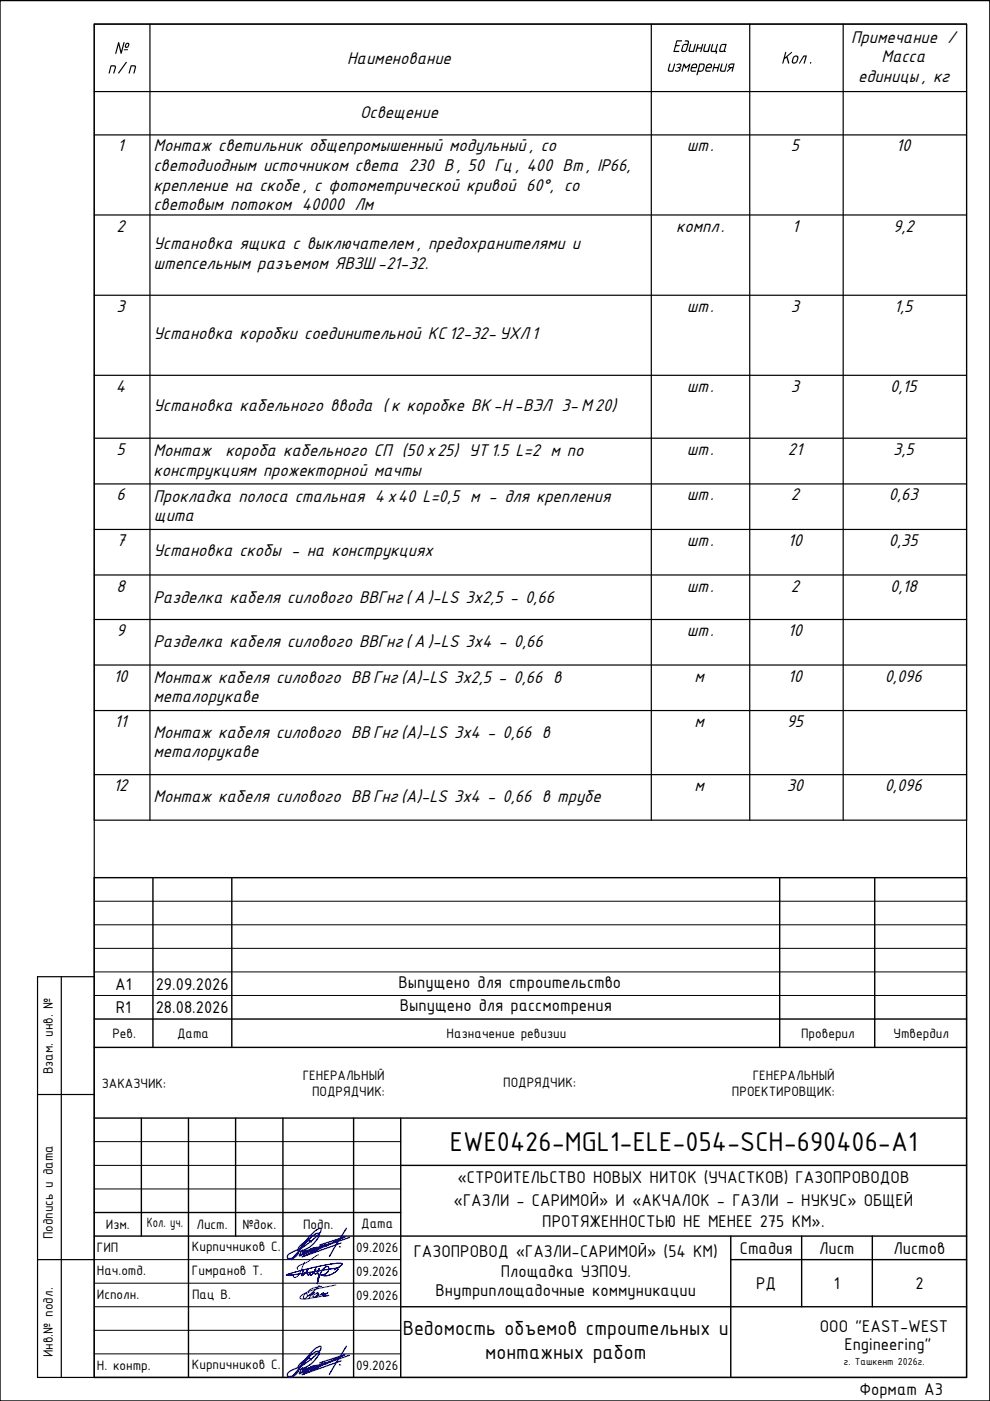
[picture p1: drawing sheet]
<svg xmlns="http://www.w3.org/2000/svg" width="210mm" height="297mm" viewBox="0 0 210 297" stroke-linecap="round" stroke-linejoin="round" font-family="sans-serif">
<!-- layer: 0 -->
<g fill="#000">
<path d="M149.4 9.3h.3l-.3 1.3v.2h.6l.4-1.4 .3-.1-.5 1.7h-.7a.34 .34 0 0 1-.4-.4zM151.4 13.5h.2l-.1 .7h.7l.2-.7h.3l-.6 1.7-.1-.1 .1-.6h-.7l-.1 .6-.2 .1-.1-.1zM151 9.3h.2l-.3 1.3 .1 .2h.6l.4-1.4 .2-.1-.4 1.5h.3l-.2 .6h-.2l.1-.4h-.9l-.2-.2zM153 13.5h.2l-.3 1.2 .1 .3h.6l.4-1.5h.2l-.5 1.7h-.7l-.4-.3z"/>
<path d="M150.2 13.8l-.3 .4h.8v-.1a.33 .33 0 0 0-.2-.4 .33 .33 0 0 0-.3 .1zM149.9 13.7l.8-.2 .3 .2v.4l-.2 .4h-.9v.5h.8l-.2 .2h-.6a.38 .38 0 0 1-.4-.5z"/>
<path d="M153.1 9.6l-.4 1 .1 .2 .6-.1 .4-1.1zM152.9 9.5l.3-.2h.9l-.4 1.4a.2 .2 0 0 1 .1 .3 .2 .2 0 0 1-.3-.1l-.8 .1-.2-.1z"/>
<path d="M154.5 13.8l.5-.4 .7 .1-.3 1.6-.3 .1 .2-.7h-.3l-.7 .7h-.2l.6-.7a.4 .4 0 0 1-.3-.3 .4 .4 0 0 1 .1-.4zM154.8 13.8l-.2 .3 .7 .1 .2-.5z"/>
</g>
<g fill="none" stroke="#000" stroke-width=".25">
<path d="M20 19.4h184.9M20 5.1h184.9v168.8h-184.9zM20 5.1h184.9v286.9h-184.9zM31.8 5.1v168.8M138.1 5.1v168.8M159 5.1v168.8M178.8 5.1v168.8M20 28.6h184.9M20 45.6h184.9M20 62.6h184.9M20 79.6h184.9M20 92.9h184.9"/>
<path d="M20 102.6h184.9M20 112.3h184.9M20 121.9h184.9M20 131.3h184.9M20 141h184.9M20 150.7h184.9M20 164.2h184.9M13 207.1v84.9M20 207.1h-12v84.9h12M8 232.1h12M8 267.1h12"/>
</g>
<g fill="none" stroke="#000" stroke-width=".3">
<path d="M0 .1h209.9v296.9h-209.9zM209.9 .1v296.9M32.4 186.1v36M49.1 186.1v36M165.3 186.1v36M185.5 186.1v36M20 216.1h184.9M20 237.1h184.9v54.9h-184.9zM20 222.1v15M30 237.1v25M40 237.1v54.9M50 237.1v25"/>
<path d="M60 237.1v54.9M75 237.1v54.9M85 237.1v54.9M204.9 222.1h-184.9v-36h184.9v51M20 257.1h65M85 247.1h119.9M20 262.1h184.9M85 277.1h119.9M154.9 267.1h50M154.9 262.1v29.9M170 262.1v15M185 262.1v15"/>
</g>
<g fill="none" stroke="#000" stroke-width=".21">
<path d="M20 196.1h184.9M20 191.1h184.9M20 211.1h184.9M20 206.1h184.9M20 201.1h184.9M20 247.1h65M20 252.1h65M20 242h65M20 277.1h65M20 267.1h65M20 272.1h65M20 282.1h65"/>
<path d="M20 287h65"/>
</g>
<path d="M66.5 274.6l.6-.4 .4-.1a.94 .94 0 0 1-1.2 .8zM67.7 272.5l-3 2.9a.4 .4 0 0 1-.4-.3 .4 .4 0 0 1 .1-.5l.2-.2a.32 .32 0 0 1 .4-.2 .32 .32 0 0 1 .2 .4l.2 .1 1.3-.7-.8 .7-.3 .5M68.2 272.7a5.1 5.1 0 0 0-2.8 1.1l.1 .3M71.2 272.4l-3.6 .8a8.4 8.4 0 0 0-3.9 1.7l-.1 .4a9.6 9.6 0 0 0 4.3-.4l1.8-.3-.7 .2-.6-.2 1.1-.6-.3 .3-1.1 .2 .5-.4-.5 .4-1 .3 .4-.5" fill="none" stroke="#3f00ff" stroke-width=".25"/>
<path d="M60.8 270.2l-.1 .2h.2l1.1-.1 9.2-1.4a.32 .32 0 0 1 .5 .1 .32 .32 0 0 1-.3 .4l-1.6 1-.5 .1-.9-.1a.49 .49 0 0 0-.6-.2 .49 .49 0 0 0-.3 .6l-.2 1.4 .3-1.5 .6-1.2 .5-.7 .6-.3a.49 .49 0 0 1 .5 .4 .49 .49 0 0 1-.2 .5l-.6 .7-1.3 .1a.34 .34 0 0 1-.3-.5l.2-.7v.4l-.5 .6a.36 .36 0 0 1-.5-.1 .36 .36 0 0 1 .1-.5l.3-.4-.9 1.3a.23 .23 0 0 1-.3 .1 .23 .23 0 0 1-.1-.4v-.1l-.1 .2a.28 .28 0 0 1-.4 .1 .28 .28 0 0 1-.1-.4l.1-.4 .2-.4-.7 .9-.7 .6 .4-1.3-.4 1.3 .7-.6 .7-.9-.3 .5 .1 .5a.25 .25 0 0 0 .2 .3 .25 .25 0 0 0 .2-.3l.1-.1v.1a.24 .24 0 0 0 .1 .4 .24 .24 0 0 0 .4-.2l.8-1.2-.4 .7a.34 .34 0 0 0 .3 .4 .34 .34 0 0 0 .4-.3l.3-.8-.3 .8a.88 .88 0 0 0 1.2 .4l.5-.1 .5-.4 .2-.9a.39 .39 0 0 0-.3-.3 .39 .39 0 0 0-.4 .2l-.5 .3-.5 .9-.7 2.3 .3-1.7a.43 .43 0 0 1 .3-.3 .43 .43 0 0 1 .5 .2l.9 .1 .5-.1 .9-.5 .8-.5a.3 .3 0 0 0 .1-.5 .3 .3 0 0 0-.4 0l-7.7 1.2-2.8 .3 .6-.4 1.6-.4 5.3-1.3 3.1-.5h1a.26 .26 0 0 1 .2 .3 .26 .26 0 0 1-.2 .2l-1.4 .9 1.5-1a.34 .34 0 0 0-.1-.4 .34 .34 0 0 0-.4 0l-3.7 .5-4.1 1zM64.6 267.6l-1.3 2.8-.7 .4a.32 .32 0 0 1-.4-.1 .32 .32 0 0 1 .2-.5M67.6 266l-2.7 1.7-1.7 .8a.39 .39 0 0 0-.1 .6" fill="none" stroke="#00f" stroke-width=".21"/>
<!-- layer: Signs -->
<path d="M66 263.3l-.1-.2a2.72 2.72 0 0 0-2.7 1.8l.1 .3a3.4 3.4 0 0 0 2.9-1.2 4.4 4.4 0 0 0 1.5-2.4l-.4-.1a9.3 9.3 0 0 0-3.5 3.2l-.5 .5a1.9 1.9 0 0 1-2.2 1.7l-.1-.2a1.03 1.03 0 0 1 .9-1.2 13.5 13.5 0 0 0 6.1-4.5v-.5a2.13 2.13 0 0 0-1.8 1.1l-1.1 1.2-1.8 2.5-1.5 1.8M72 264.4h.1M72.3 263.6l-8.2 2.9 9.1-4.3-5.4 1.8M73.4 260.4l-3.6 6M74.1 262.4l-4 1.4v-.2l-.5 .3 .2-.3-.8 .6-.1-.1 .2-.2-.2 .3h-.4l.3-.3-.7 .5 .3-.4-.7 .7h-.1l.3-.5-.3 .4-.4 .1 .3-.3-.8 .6 .4-.6-.3 .5-.5 .2 .2-.4 .3-.2-.8 .7 .3-.5 .1-.1-.2 .4-.7 .5 .5-.8-.3 .5-.8 .5 .4-.7 .1 .2-.2 .2-.8 .5 .2-.4 .4-.4-.3 .5-.7 .4 .2-.6 .4-.4a1.42 1.42 0 0 1-1.1 1.2l.6-1.2M66 288.4l-.1-.3a2.16 2.16 0 0 0-2.1 .9 .85 .85 0 0 0-.3 1.3 5.7 5.7 0 0 0 4.2-3.5v-.3a2.61 2.61 0 0 0-2.3 1.4l-2.1 2.3a1.7 1.7 0 0 1-2.3 1.5 1.08 1.08 0 0 1 .9-1.2 13.5 13.5 0 0 0 6.1-4.5v-.5a2.52 2.52 0 0 0-1.8 1.1l-4.4 5.4M72 289.4h.1M72.3 288.5l-8.2 3 9.1-4.3-5.4 1.8M73.4 285.4l-3.6 6M74.1 287.3l-4.5 1.6 .2-.3-.4 .5h-.1l.2-.3-.5 .4-.1-.1 .2-.2-.2 .3h-.4l.2-.2-.2 .2-.4 .1 .3-.3-.7 .6-.1 .1 .3-.5-.3 .4-.4 .1 .2-.3-.7 .6 .3-.5h.1l-.8 .6 .4-.6-.2 .4-.5 .3 .3-.6h.1l-.2 .4-.7 .4 .5-.7-.3 .6-.8 .4 .4-.6-.1 .3-.8 .5 .2-.5 .4-.3-.1 .3-.8 .6 .1-.6 .3-.3a1.12 1.12 0 0 1-1 1.1l.6-1.2" fill="none" stroke="#00f" stroke-width=".3"/>
<text font-size="6.2" x="95.4" y="244.1">EWE0426-MGL1-ELE-054-SCH-690406-А1</text>
<g font-size="4.7">
<text x="85.4" y="283.1">Ведомость объемов строительных и</text>
<text x="102.9" y="288.1">монтажных работ</text>
</g>
<g font-size="4">
<text x="24.1" y="11.4">№</text>
<text x="142.5" y="11">Единица</text>
<text x="180.5" y="9.1">Примечание /</text>
<text x="22.7" y="15.6">п/п</text>
<text x="73.6" y="13.5">Наименование</text>
<text x="141.2" y="15.2">измерения</text>
<text x="165.6" y="13.5">Кол .</text>
<text x="181.9" y="17.4">единицы , кг</text>
<text x="186.9" y="13.2">Масса</text>
<text x="76.4" y="25">Освещение</text>
<text x="24.9" y="32.1">1</text>
<text x="32.6" y="32.1">Монтаж светильник общепромышенный модульный , со</text>
<text x="145.6" y="32.1">шт.</text>
<text x="167.7" y="32.1">5</text>
<text x="190" y="32.1">10</text>
<text x="32.6" y="36.3">светодиодным источником света 230 В, 50 Гц , 400 Вт, IP66,</text>
<text x="32.6" y="40.4">крепление на скобе , с фотометрической кривой 60°, со</text>
<text x="32.6" y="44.6">световым потоком 40000 Лм</text>
<text x="24.7" y="49.1">2</text>
<text x="32.6" y="52.9">Установка ящика с выключателем , предохранителями и</text>
<text x="143.4" y="49.1">компл.</text>
<text x="167.9" y="49.1">1</text>
<text x="189.4" y="49.1">9,2</text>
<text x="32.6" y="57.1">штепсельным разъемом ЯВЗШ -21-32.</text>
<text x="24.7" y="66.1">3</text>
<text x="32.6" y="72">Установка коробки соединительной КС 12-32- УХЛ1</text>
<text x="145.6" y="66.1">шт.</text>
<text x="167.7" y="66.1">3</text>
<text x="189.6" y="66.1">1,5</text>
<text x="24.6" y="83.1">4</text>
<text x="145.6" y="83.1">шт.</text>
<text x="167.7" y="83.1">3</text>
<text x="188.7" y="83.1">0,15</text>
<text x="32.6" y="87.2">Установка кабельного ввода ( к коробке ВК -Н-ВЭЛ 3-М 20)</text>
<text x="24.7" y="96.4">5</text>
<text x="32.6" y="96.7">Монтаж</text>
<text x="32.6" y="100.8">конструкциям прожекторной мачты</text>
<text x="47.8" y="96.7">короба кабельного СП (50 х25) УТ1.5 L=2 м по</text>
<text x="145.6" y="96.4">шт.</text>
<text x="167" y="96.4">21</text>
<text x="189.4" y="96.4">3,5</text>
<text x="24.7" y="106.1">6</text>
<text x="32.6" y="106.4">Прокладка полоса стальная 4х40 L=0,5 м - для крепления</text>
<text x="145.6" y="106.1">шт.</text>
<text x="167.7" y="106.1">2</text>
<text x="188.5" y="106.1">0,63</text>
<text x="32.6" y="110.6">щита</text>
<text x="24.7" y="115.8">7</text>
<text x="32.6" y="118">Установка скобы - на конструкциях</text>
<text x="145.6" y="115.8">шт.</text>
<text x="167" y="115.8">10</text>
<text x="188.5" y="115.8">0,35</text>
<text x="24.7" y="125.4">8</text>
<text x="145.6" y="125.4">шт.</text>
<text x="167.7" y="125.4">2</text>
<text x="188.7" y="125.4">0,18</text>
<text x="32.6" y="127.7">Разделка кабеля силового ВВГнг ( А )-LS 3x2,5 - 0,66</text>
<text x="24.7" y="134.8">9</text>
<text x="32.6" y="137.3">Разделка кабеля силового ВВГнг ( А )-LS 3x4 - 0,66</text>
<text x="145.6" y="134.8">шт.</text>
<text x="167" y="134.8">10</text>
<text x="24" y="144.5">10</text>
<text x="32.6" y="144.8">Монтаж кабеля силового BBГнг (A)-LS 3x2,5 - 0,66 в</text>
<text x="32.6" y="148.9">металорукаве</text>
<text x="147.3" y="144.5">м</text>
<text x="167" y="144.5">10</text>
<text x="187.6" y="144.5">0,096</text>
<text x="24.3" y="154.2">11</text>
<text x="147.3" y="154.2">м</text>
<text x="166.8" y="154.2">95</text>
<text x="32.6" y="156.4">Монтаж кабеля силового BBГнг (A)-LS 3x4 - 0,66 в</text>
<text x="32.6" y="160.6">металорукаве</text>
<text x="24" y="167.8">12</text>
<text x="147.3" y="167.8">м</text>
<text x="166.8" y="167.8">30</text>
<text x="187.6" y="167.8">0,096</text>
<text x="32.6" y="170.1">Монтаж кабеля силового BBГнг (A)-LS 3x4 - 0,66 в трубе</text>
</g>
<g font-size="3.9">
<text x="24.4" y="209.8">А1</text>
<text x="33" y="209.8">29.09.2026</text>
<text x="84.5" y="209.5">Выпущено для строительство</text>
<text x="24.6" y="214.8">R1</text>
<text x="33" y="214.8">28.08.2026</text>
<text x="84.8" y="214.4">Выпущено для рассмотрения</text>
<text x="97" y="250.8">«СТРОИТЕЛЬСТВО НОВЫХ НИТОК (УЧАСТКОВ) ГАЗОПРОВОДОВ</text>
<text x="96.1" y="255.7">«ГАЗЛИ - САРИМОЙ» И «АКЧАЛОК - ГАЗЛИ - НУКУС» ОБЩЕЙ</text>
<text x="115" y="260.3">ПРОТЯЖЕННОСТЬЮ НЕ МЕНЕЕ 275 КМ».</text>
<text x="87.7" y="266.5">ГАЗОПРОВОД «ГАЗЛИ-САРИМОЙ» (54 КМ)</text>
<text x="156.8" y="265.8">Стадия</text>
<text x="173.7" y="265.8">Лист</text>
<text x="189.4" y="265.8">Листов</text>
<text x="92.3" y="274.9">Внутриплощадочные коммуникации</text>
<text x="106.2" y="270.7">Площадка УЗПОУ.</text>
<text x="160.3" y="273.3">РД</text>
<text x="176.8" y="273.3">1</text>
<text x="194.1" y="273.3">2</text>
<text x="173.8" y="282.3">OOO &quot;EAST-WEST</text>
<text x="179" y="286.3">Engineering&quot;</text>
<text x="182.2" y="295.8">Формат A3</text>
</g>
<g font-size="3.1">
<text x="23.8" y="220">Рев.</text>
<text x="37.5" y="220">Дата</text>
<text x="94.7" y="220">Назначение ревизии</text>
<text x="169.8" y="220">Проверил</text>
<text x="189.4" y="220">Утвердил</text>
<text x="11.2" y="227.8" transform="rotate(-90 11.2 227.8)">Взам. инв. №</text>
<text x="21.6" y="230.6">ЗАКАЗЧИК:</text>
<text x="64.2" y="229">ГЕНЕРАЛЬНЫЙ</text>
<text x="66.2" y="232.4">ПОДРЯДЧИК:</text>
<text x="106.7" y="230.5">ПОДРЯДЧИК:</text>
<text x="155.2" y="232.4">ПРОЕКТИРОВЩИК:</text>
<text x="159.6" y="228.9">ГЕНЕРАЛЬНЫЙ</text>
<text x="11.2" y="262.8" transform="rotate(-90 11.2 262.8)">Подпись и дата</text>
<text x="22.4" y="260.5">Изм.</text>
<text x="31.1" y="260.3">Кол. уч.</text>
<text x="41.7" y="260.5">Лист.</text>
<text x="51.4" y="260.5">№док.</text>
<text x="64.3" y="260.5">Подп.</text>
<text x="76.6" y="260.4">Дата</text>
<text x="20.5" y="265.5">ГИП</text>
<text x="40.7" y="265.3">Кирпичников С.</text>
<text x="75.5" y="265.5">09.2026</text>
<text x="20.5" y="270.4">Нач.отд.</text>
<text x="20.5" y="275.4">Исполн.</text>
<text x="40.7" y="270.3">Гимранов Т.</text>
<text x="40.7" y="275.5">Пац В.</text>
<text x="75.5" y="270.6">09.2026</text>
<text x="75.5" y="275.6">09.2026</text>
<text x="11.2" y="287.8" transform="rotate(-90 11.2 287.8)">Инв.№ подл.</text>
<text x="20.5" y="290.5">Н. контр.</text>
<text x="40.7" y="290.3">Кирпичников С.</text>
<text x="75.5" y="290.6">09.2026</text>
</g>
<text font-size="2.3" x="178.8" y="289.3">г. Ташкент 2026г.</text>
</svg>
